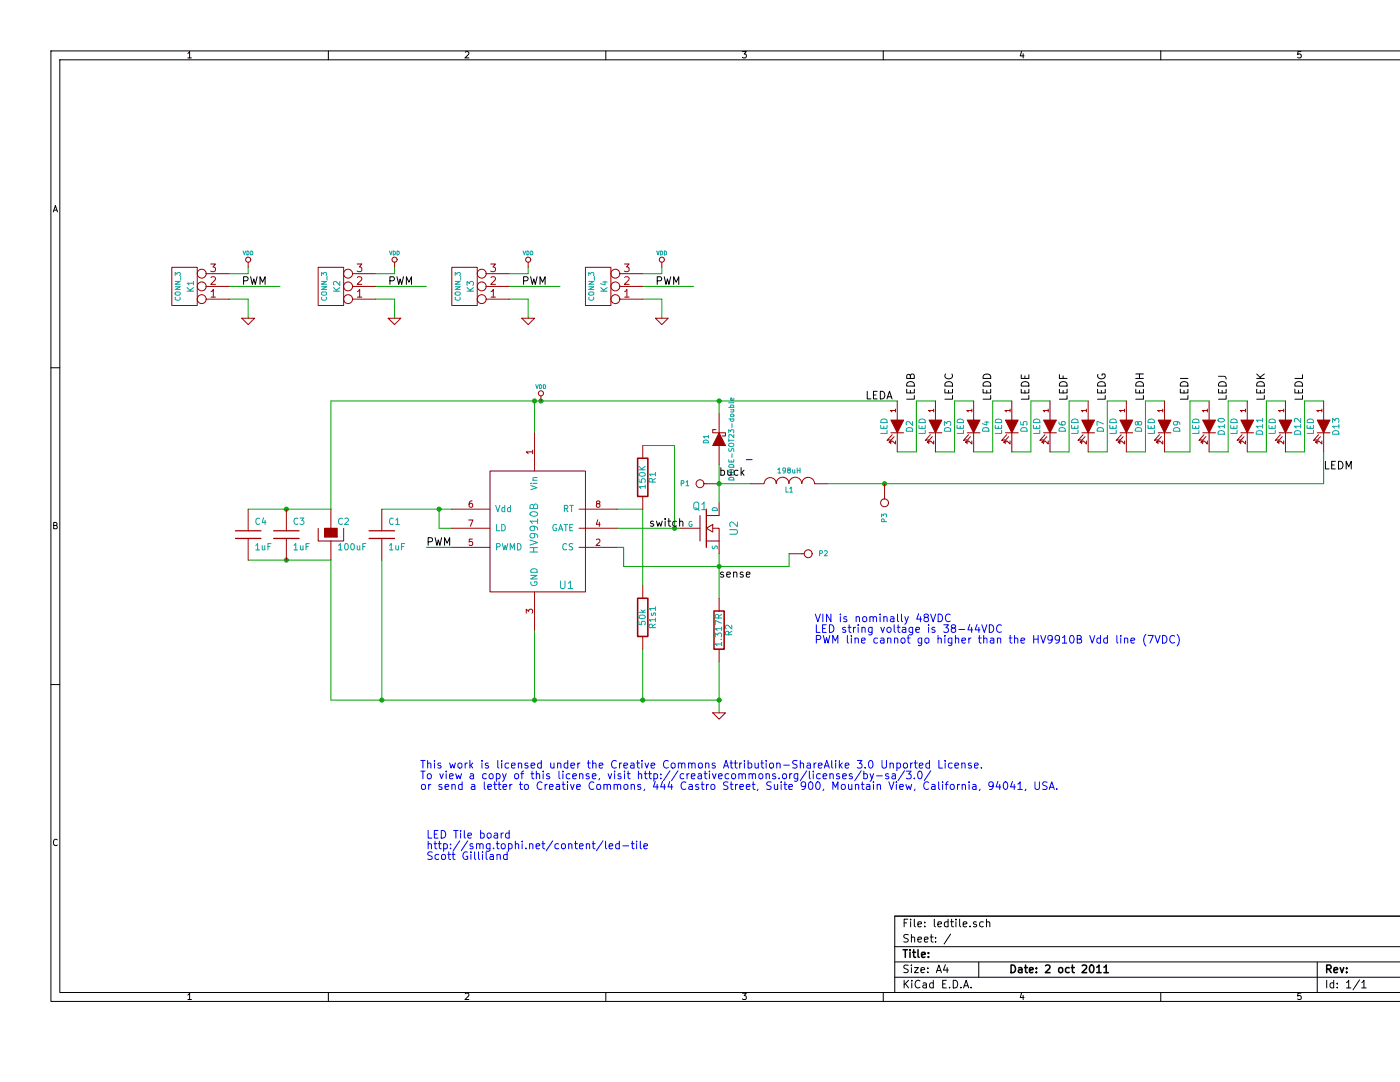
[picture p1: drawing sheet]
EESchema Schematic File Version 2  date Sun 02 Oct 2011 02:09:01 PM EDT
LIBS:power
LIBS:device
LIBS:transistors
LIBS:conn
LIBS:linear
LIBS:regul
LIBS:74xx
LIBS:cmos4000
LIBS:adc-dac
LIBS:memory
LIBS:xilinx
LIBS:special
LIBS:microcontrollers
LIBS:dsp
LIBS:microchip
LIBS:analog_switches
LIBS:motorola
LIBS:texas
LIBS:intel
LIBS:audio
LIBS:interface
LIBS:digital-audio
LIBS:philips
LIBS:display
LIBS:cypress
LIBS:siliconi
LIBS:opto
LIBS:atmel
LIBS:contrib
LIBS:valves
LIBS:tr8100
EELAYER 24  0
EELAYER END
$Descr A4 11700 8267
Sheet 1 1
Title ""
Date "2 oct 2011"
Rev ""
Comp ""
Comment1 ""
Comment2 ""
Comment3 ""
Comment4 ""
$EndDescr
Text Notes 6400 4900 0    60   ~ 0
VIN is nominally 48VDC\nLED string voltage is 38-44VDC\nPWM line cannot go higher than the HV9910B Vdd line (7VDC)
Text Notes 3350 6600 0    60   ~ 0
LED Tile board\nhttp://smg.tophi.net/content/led-tile\nScott Gilliland\n
Text Notes 3300 6050 0    60   ~ 0
This work is licensed under the Creative Commons Attribution-ShareAlike 3.0 Unported License.\nTo view a copy of this license, visit http://creativecommons.org/licenses/by-sa/3.0/ \nor send a letter to Creative Commons, 444 Castro Street, Suite 900, Mountain View, California, 94041, USA.
$Comp
L DIODESCH D1
U 1 1
P 5650 3450
F 0 "D1" H 5650 3550 40  0000 C CNN
F 1 "DIODE-SOT23-double" H 5650 3350 40  0000 C CNN
	1    5650 3450
	0    -1   -1   0   
$EndComp
$Comp
L CONN_1 P1
U 1 1
P 5500 3800
F 0 "P1" H 5580 3800 40  0000 L CNN
F 1 "TP3" H 5500 3855 30  0001 C CNN
	1    5500 3800
	-1   0    0    1   
$EndComp
Connection ~ 6950 3800
$Comp
L CONN_1 P3
U 1 1
P 6950 3950
F 0 "P3" H 7030 3950 40  0000 L CNN
F 1 "TP2" H 6950 4005 30  0001 C CNN
	1    6950 3950
	0    1    1    0   
$EndComp
Wire Wire Line
	6200 4450 6200 4350
Wire Wire Line
	6200 4450 4900 4450
Connection ~ 2250 4000
Wire Wire Line
	1950 4000 2600 4000
Wire Wire Line
	5050 2350 5200 2350
Wire Wire Line
	5200 2350 5200 2500
Wire Wire Line
	5050 2150 5200 2150
Wire Wire Line
	5200 2150 5200 2100
Wire Wire Line
	5050 2250 5450 2250
Wire Wire Line
	2950 2350 3100 2350
Wire Wire Line
	3100 2350 3100 2500
Wire Wire Line
	2950 2150 3100 2150
Wire Wire Line
	3100 2150 3100 2100
Wire Wire Line
	2950 2250 3350 2250
Wire Wire Line
	4000 2250 4400 2250
Wire Wire Line
	4150 2100 4150 2150
Wire Wire Line
	4150 2150 4000 2150
Wire Wire Line
	4150 2500 4150 2350
Wire Wire Line
	4150 2350 4000 2350
Wire Wire Line
	6500 3800 10400 3800
Wire Wire Line
	10400 3800 10400 3550
Wire Wire Line
	9500 3150 9350 3150
Wire Wire Line
	10100 3550 10250 3550
Wire Wire Line
	10250 3550 10250 3150
Wire Wire Line
	10250 3150 10400 3150
Wire Wire Line
	9800 3550 9950 3550
Wire Wire Line
	9950 3550 9950 3150
Wire Wire Line
	9950 3150 10100 3150
Wire Wire Line
	9800 3150 9650 3150
Wire Wire Line
	9650 3150 9650 3550
Wire Wire Line
	9650 3550 9500 3550
Connection ~ 5300 4150
Wire Wire Line
	5300 3500 5300 4150
Wire Wire Line
	5300 3500 5050 3500
Wire Wire Line
	5650 3950 5650 3650
Connection ~ 4200 3150
Wire Wire Line
	2600 3150 2600 4000
Connection ~ 4200 5500
Wire Wire Line
	4200 5500 4200 4950
Wire Wire Line
	3550 4000 3000 4000
Wire Wire Line
	3450 4000 3450 4150
Wire Wire Line
	3450 4150 3550 4150
Wire Wire Line
	4850 4300 4900 4300
Wire Wire Line
	4900 4300 4900 4450
Connection ~ 5650 4450
Wire Wire Line
	5050 5500 5050 5100
Connection ~ 5650 3150
Wire Wire Line
	7050 3150 2600 3150
Wire Wire Line
	8250 3550 8400 3550
Wire Wire Line
	8400 3550 8400 3150
Wire Wire Line
	8400 3150 8550 3150
Wire Wire Line
	8850 3150 8700 3150
Wire Wire Line
	8700 3150 8700 3550
Wire Wire Line
	8700 3550 8550 3550
Wire Wire Line
	9150 3150 9000 3150
Wire Wire Line
	9000 3150 9000 3550
Wire Wire Line
	9000 3550 8850 3550
Wire Wire Line
	7650 3550 7800 3550
Wire Wire Line
	7800 3550 7800 3150
Wire Wire Line
	7800 3150 7950 3150
Wire Wire Line
	8250 3150 8100 3150
Wire Wire Line
	8100 3150 8100 3550
Wire Wire Line
	8100 3550 7950 3550
Wire Wire Line
	7350 3550 7500 3550
Wire Wire Line
	7500 3550 7500 3150
Wire Wire Line
	7500 3150 7650 3150
Wire Wire Line
	7350 3150 7200 3150
Wire Wire Line
	7200 3150 7200 3550
Wire Wire Line
	7200 3550 7050 3550
Wire Wire Line
	1800 2350 1950 2350
Wire Wire Line
	1950 2350 1950 2500
Connection ~ 5650 5500
Wire Wire Line
	5650 4700 5650 4350
Connection ~ 5650 3800
Wire Wire Line
	5900 3800 5650 3800
Wire Wire Line
	5650 5600 5650 5200
Wire Wire Line
	1800 2150 1950 2150
Wire Wire Line
	1950 2150 1950 2100
Wire Wire Line
	1800 2250 2200 2250
Wire Wire Line
	5350 4150 4850 4150
Wire Wire Line
	5050 4600 5050 4000
Wire Wire Line
	5050 4000 4850 4000
Wire Wire Line
	4200 3150 4200 3400
Connection ~ 4250 3150
Connection ~ 3450 4000
Wire Wire Line
	3000 4400 3000 5500
Connection ~ 5050 5500
Wire Wire Line
	3550 4300 3350 4300
Wire Wire Line
	2600 4400 2600 5500
Wire Wire Line
	5650 5500 2600 5500
Connection ~ 3000 5500
Wire Wire Line
	5650 3250 5650 3150
Wire Wire Line
	9150 3550 9350 3550
Wire Wire Line
	9350 3550 9350 3150
Wire Wire Line
	1950 4400 2600 4400
Connection ~ 2250 4400
$Comp
L CONN_1 P2
U 1 1
P 6350 4350
F 0 "P2" H 6430 4350 40  0000 L CNN
F 1 "TP1" H 6350 4405 30  0001 C CNN
	1    6350 4350
	1    0    0    -1  
$EndComp
Text Notes 5850 3650 0    60   ~ 0
-
$Comp
L C C4
U 1 1
P 1950 4200
F 0 "C4" H 2000 4300 50  0000 L CNN
F 1 "1uF" H 2000 4100 50  0000 L CNN
	1    1950 4200
	1    0    0    -1  
$EndComp
$Comp
L C C3
U 1 1
P 2250 4200
F 0 "C3" H 2300 4300 50  0000 L CNN
F 1 "1uF" H 2300 4100 50  0000 L CNN
	1    2250 4200
	1    0    0    -1  
$EndComp
Text Label 5100 4150 0    60   ~ 0
switch
Text Label 5650 4550 0    60   ~ 0
sense
Text Label 5650 3750 0    60   ~ 0
buck
Text Label 10400 3700 0    60   ~ 0
LEDM
Text Label 10250 3150 1    60   ~ 0
LEDL
Text Label 9950 3150 1    60   ~ 0
LEDK
Text Label 9650 3150 1    60   ~ 0
LEDJ
Text Label 9350 3150 1    60   ~ 0
LEDI
Text Label 9000 3150 1    60   ~ 0
LEDH
Text Label 8700 3150 1    60   ~ 0
LEDG
Text Label 8400 3150 1    60   ~ 0
LEDF
Text Label 8100 3150 1    60   ~ 0
LEDE
Text Label 7800 3150 1    60   ~ 0
LEDD
Text Label 7500 3150 1    60   ~ 0
LEDC
Text Label 7200 3150 1    60   ~ 0
LEDB
Text Label 6800 3150 0    60   ~ 0
LEDA
$Comp
L CAPAPOL C2
U 1 1
P 2600 4200
F 0 "C2" H 2650 4300 50  0000 L CNN
F 1 "100uF" H 2650 4100 50  0000 L CNN
	1    2600 4200
	1    0    0    -1  
$EndComp
Text Label 5150 2250 0    60   ~ 0
PWM
$Comp
L GND #PWR01
U 1 1
P 5200 2500
F 0 "#PWR01" H 5200 2500 30  0001 C CNN
F 1 "GND" H 5200 2430 30  0001 C CNN
	1    5200 2500
	1    0    0    -1  
$EndComp
$Comp
L VDD #PWR02
U 1 1
P 5200 2100
F 0 "#PWR02" H 5200 2200 30  0001 C CNN
F 1 "VDD" H 5200 2210 30  0000 C CNN
	1    5200 2100
	1    0    0    -1  
$EndComp
$Comp
L CONN_3 K4
U 1 1
P 4700 2250
F 0 "K4" V 4650 2250 50  0000 C CNN
F 1 "CONN_3" V 4750 2250 40  0000 C CNN
	1    4700 2250
	-1   0    0    1   
$EndComp
Text Label 3050 2250 0    60   ~ 0
PWM
$Comp
L GND #PWR03
U 1 1
P 3100 2500
F 0 "#PWR03" H 3100 2500 30  0001 C CNN
F 1 "GND" H 3100 2430 30  0001 C CNN
	1    3100 2500
	1    0    0    -1  
$EndComp
$Comp
L VDD #PWR04
U 1 1
P 3100 2100
F 0 "#PWR04" H 3100 2200 30  0001 C CNN
F 1 "VDD" H 3100 2210 30  0000 C CNN
	1    3100 2100
	1    0    0    -1  
$EndComp
$Comp
L CONN_3 K2
U 1 1
P 2600 2250
F 0 "K2" V 2550 2250 50  0000 C CNN
F 1 "CONN_3" V 2650 2250 40  0000 C CNN
	1    2600 2250
	-1   0    0    1   
$EndComp
$Comp
L CONN_3 K3
U 1 1
P 3650 2250
F 0 "K3" V 3600 2250 50  0000 C CNN
F 1 "CONN_3" V 3700 2250 40  0000 C CNN
	1    3650 2250
	-1   0    0    1   
$EndComp
$Comp
L VDD #PWR05
U 1 1
P 4150 2100
F 0 "#PWR05" H 4150 2200 30  0001 C CNN
F 1 "VDD" H 4150 2210 30  0000 C CNN
	1    4150 2100
	1    0    0    -1  
$EndComp
$Comp
L GND #PWR06
U 1 1
P 4150 2500
F 0 "#PWR06" H 4150 2500 30  0001 C CNN
F 1 "GND" H 4150 2430 30  0001 C CNN
	1    4150 2500
	1    0    0    -1  
$EndComp
Text Label 4100 2250 0    60   ~ 0
PWM
$Comp
L LED D12
U 1 1
P 10100 3350
F 0 "D12" H 10100 3450 50  0000 C CNN
F 1 "LED" H 10100 3250 50  0000 C CNN
	1    10100 3350
	0    1    1    0   
$EndComp
$Comp
L LED D13
U 1 1
P 10400 3350
F 0 "D13" H 10400 3450 50  0000 C CNN
F 1 "LED" H 10400 3250 50  0000 C CNN
	1    10400 3350
	0    1    1    0   
$EndComp
$Comp
L LED D11
U 1 1
P 9800 3350
F 0 "D11" H 9800 3450 50  0000 C CNN
F 1 "LED" H 9800 3250 50  0000 C CNN
	1    9800 3350
	0    1    1    0   
$EndComp
$Comp
L LED D10
U 1 1
P 9500 3350
F 0 "D10" H 9500 3450 50  0000 C CNN
F 1 "LED" H 9500 3250 50  0000 C CNN
	1    9500 3350
	0    1    1    0   
$EndComp
$Comp
L R R1
U 1 1
P 5050 3750
F 0 "R1" V 5130 3750 50  0000 C CNN
F 1 "150K" V 5050 3750 50  0000 C CNN
	1    5050 3750
	1    0    0    -1  
$EndComp
Text Label 3350 4300 0    60   ~ 0
PWM
$Comp
L C C1
U 1 1
P 3000 4200
F 0 "C1" H 3050 4300 50  0000 L CNN
F 1 "1uF" H 3050 4100 50  0000 L CNN
	1    3000 4200
	1    0    0    -1  
$EndComp
$Comp
L HV9910B U1
U 1 1
P 4200 4150
F 0 "U1" H 4450 3700 60  0000 C CNN
F 1 "HV9910B" V 4200 4150 60  0000 C CNN
	1    4200 4150
	1    0    0    -1  
$EndComp
$Comp
L LED D6
U 1 1
P 8250 3350
F 0 "D6" H 8250 3450 50  0000 C CNN
F 1 "LED" H 8250 3250 50  0000 C CNN
	1    8250 3350
	0    1    1    0   
$EndComp
$Comp
L LED D7
U 1 1
P 8550 3350
F 0 "D7" H 8550 3450 50  0000 C CNN
F 1 "LED" H 8550 3250 50  0000 C CNN
	1    8550 3350
	0    1    1    0   
$EndComp
$Comp
L LED D9
U 1 1
P 9150 3350
F 0 "D9" H 9150 3450 50  0000 C CNN
F 1 "LED" H 9150 3250 50  0000 C CNN
	1    9150 3350
	0    1    1    0   
$EndComp
$Comp
L LED D8
U 1 1
P 8850 3350
F 0 "D8" H 8850 3450 50  0000 C CNN
F 1 "LED" H 8850 3250 50  0000 C CNN
	1    8850 3350
	0    1    1    0   
$EndComp
$Comp
L LED D4
U 1 1
P 7650 3350
F 0 "D4" H 7650 3450 50  0000 C CNN
F 1 "LED" H 7650 3250 50  0000 C CNN
	1    7650 3350
	0    1    1    0   
$EndComp
$Comp
L LED D5
U 1 1
P 7950 3350
F 0 "D5" H 7950 3450 50  0000 C CNN
F 1 "LED" H 7950 3250 50  0000 C CNN
	1    7950 3350
	0    1    1    0   
$EndComp
$Comp
L LED D3
U 1 1
P 7350 3350
F 0 "D3" H 7350 3450 50  0000 C CNN
F 1 "LED" H 7350 3250 50  0000 C CNN
	1    7350 3350
	0    1    1    0   
$EndComp
Text Label 1900 2250 0    60   ~ 0
PWM
$Comp
L GND #PWR07
U 1 1
P 1950 2500
F 0 "#PWR07" H 1950 2500 30  0001 C CNN
F 1 "GND" H 1950 2430 30  0001 C CNN
	1    1950 2500
	1    0    0    -1  
$EndComp
$Comp
L VDD #PWR08
U 1 1
P 1950 2100
F 0 "#PWR08" H 1950 2200 30  0001 C CNN
F 1 "VDD" H 1950 2210 30  0000 C CNN
	1    1950 2100
	1    0    0    -1  
$EndComp
$Comp
L CONN_3 K1
U 1 1
P 1450 2250
F 0 "K1" V 1400 2250 50  0000 C CNN
F 1 "CONN_3" V 1500 2250 40  0000 C CNN
	1    1450 2250
	-1   0    0    1   
$EndComp
$Comp
L LED D2
U 1 1
P 7050 3350
F 0 "D2" H 7050 3450 50  0000 C CNN
F 1 "LED" H 7050 3250 50  0000 C CNN
	1    7050 3350
	0    1    1    0   
$EndComp
$Comp
L VDD #PWR09
U 1 1
P 4250 3150
F 0 "#PWR09" H 4250 3250 30  0001 C CNN
F 1 "VDD" H 4250 3260 30  0000 C CNN
	1    4250 3150
	1    0    0    -1  
$EndComp
$Comp
L GND #PWR010
U 1 1
P 5650 5600
F 0 "#PWR010" H 5650 5600 30  0001 C CNN
F 1 "GND" H 5650 5530 30  0001 C CNN
	1    5650 5600
	1    0    0    -1  
$EndComp
$Comp
L R R1s1
U 1 1
P 5050 4850
F 0 "R1s1" V 5130 4850 50  0000 C CNN
F 1 "50k" V 5050 4850 50  0000 C CNN
	1    5050 4850
	1    0    0    -1  
$EndComp
$Comp
L R R2
U 1 1
P 5650 4950
F 0 "R2" V 5730 4950 50  0000 C CNN
F 1 "1.317R" V 5650 4950 50  0000 C CNN
	1    5650 4950
	1    0    0    -1  
$EndComp
$Comp
L MOSFET_N Q1
U 1 1
P 5550 4150
F 0 "Q1" H 5560 4320 60  0000 R CNN
F 1 "U2" V 5800 4150 60  0000 R CNN
	1    5550 4150
	1    0    0    -1  
$EndComp
$Comp
L INDUCTOR L1
U 1 1
P 6200 3800
F 0 "L1" V 6150 3800 40  0000 C CNN
F 1 "198uH" V 6300 3800 40  0000 C CNN
	1    6200 3800
	0    -1   -1   0   
$EndComp
$EndSCHEMATC
